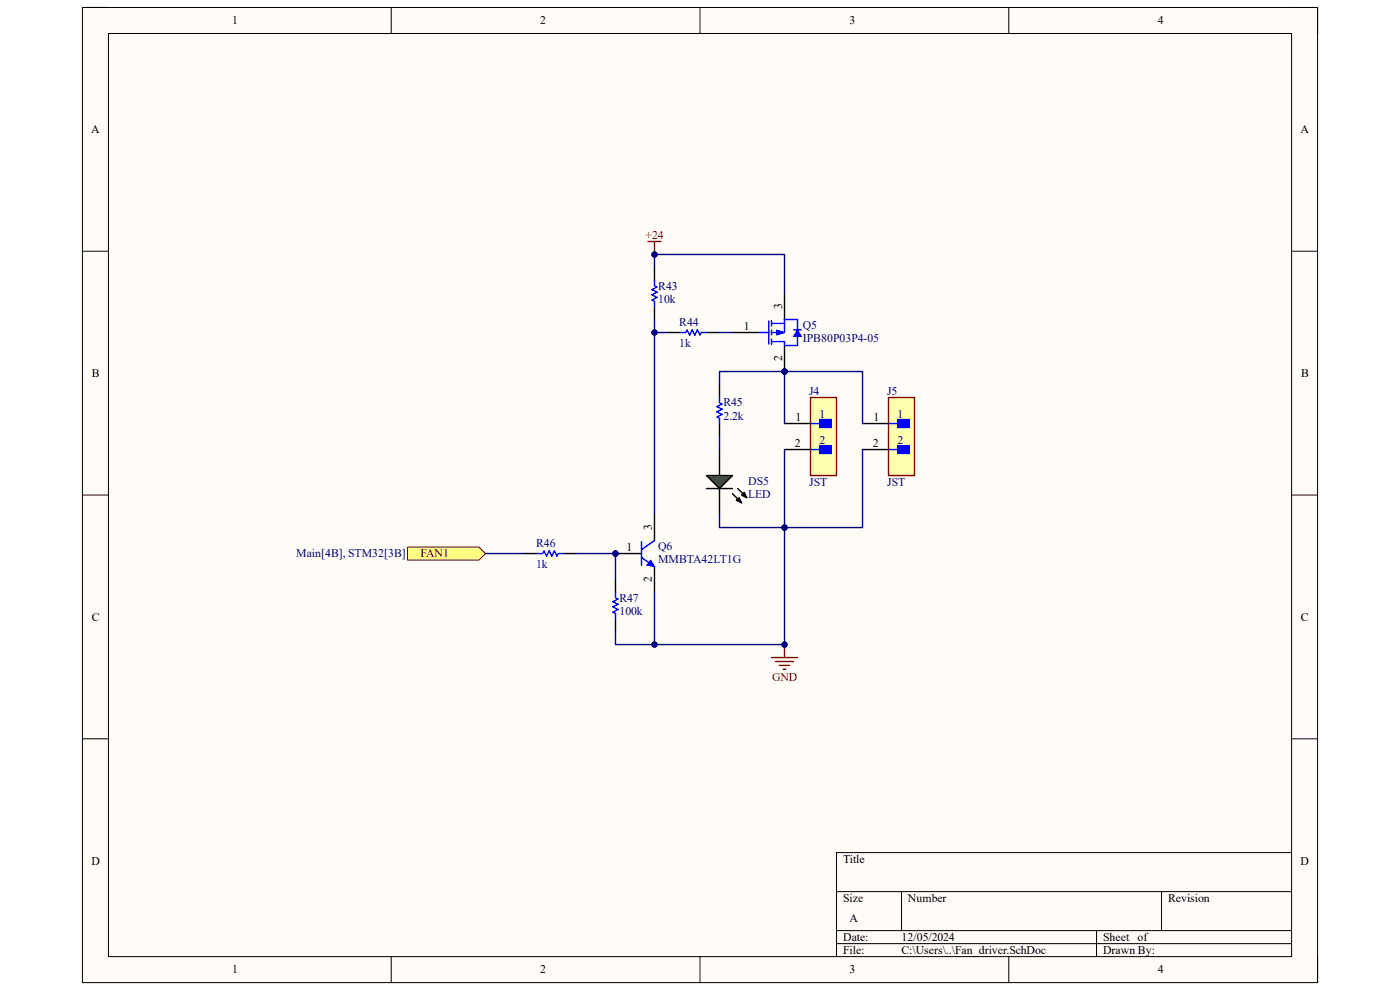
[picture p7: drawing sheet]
<svg xmlns="http://www.w3.org/2000/svg" width="297mm" height="210mm" viewBox="0 0 297 210" stroke-linecap="round" stroke-linejoin="round" font-family="sans-serif">
<path d="M17.5 1.6h262v206.8h-262z" fill-rule="evenodd" fill="#fffcf8"/>
<path d="M17.5 1.6h262v206.8h-262z" fill="none" stroke="#000" stroke-width=".21"/>
<path d="M23 7.1h251v195.8h-251z" fill-rule="evenodd" fill="#fffcf8"/>
<g fill="none" stroke="#000" stroke-width=".21">
<path d="M17.5 1.6h5.5M23 7.1h251v195.8h-251zM83 1.6v5.5M148.5 1.6v5.5M214 1.6v5.5M274 1.6h5.5v5.5M17.5 53.3h5.5M274 53.3h5.5M17.5 105h5.5M274 105h5.5M17.5 156.7h5.5M274 156.7h5.5"/>
<path d="M177.5 189.1h96.5M177.5 197.4h96.5M191.3 189.1v8.3M232.6 197.4v5.5M246.4 189.1v8.3M274 180.9h-96.5v22M83 202.9v5.5M148.5 202.9v5.5M177.5 200.2h96.5M214 202.9v5.5M279.5 202.9v5.5"/>
</g>
<circle cx="130.6" cy="117.4" r=".55" fill="#000080"/>
<circle cx="130.6" cy="117.4" r=".55" fill="none" stroke="#000080" stroke-width=".21"/>
<path d="M130.6 117.4h5.5" fill="none" stroke="#000" stroke-width=".3"/>
<circle cx="130.6" cy="117.4" r=".55" fill="#000080"/>
<circle cx="130.6" cy="117.4" r=".55" fill="none" stroke="#000080" stroke-width=".21"/>
<path d="M138.8 109.2v5.5M138.8 120.2v5.5" fill="none" stroke="#000" stroke-width=".3"/>
<path d="M136.1 118.3l2.7 1.9M136.1 114.9v5M138.8 114.7l-2.7 1.9" fill="none" stroke="#00f" stroke-width=".3"/>
<path d="M138 118.8l.8 1.4-1.6-.3z" fill="#00f"/>
<path d="M138 118.8l.8 1.4-1.6-.3z" fill="none" stroke="#00f" stroke-width=".21"/>
<path d="M111.3 117.4h2.7M119.5 117.4h2.8" fill="none" stroke="#000" stroke-width=".3"/>
<path d="M114 117.4h1.1l.3-.5 .6 1.1 .5-1.1 .6 1.1 .5-1.1 .6 1.1 .2-.6h1.1" fill="none" stroke="#00f" stroke-width=".3"/>
<path d="M86.4 116.1h15.2l1.4 1.3-1.4 1.4h-15.2z" fill-rule="evenodd" fill="#ffff80"/>
<path d="M86.4 116.1h15.2l1.4 1.3-1.4 1.4h-15.2z" fill="none" stroke="#800000" stroke-width=".21"/>
<circle cx="166.4" cy="78.8" r=".55" fill="#000080"/>
<circle cx="166.4" cy="78.8" r=".55" fill="none" stroke="#000080" stroke-width=".21"/>
<path d="M155.4 70.5h5.5M166.4 62.3v5.5M166.4 73.3v5.5" fill="none" stroke="#000" stroke-width=".3"/>
<circle cx="166.4" cy="78.8" r=".55" fill="#000080"/>
<circle cx="166.4" cy="78.8" r=".55" fill="none" stroke="#000080" stroke-width=".21"/>
<path d="M160.9 70.5h2.2M163.1 68.1v4.9M163.7 68.6h2.7M163.7 72.5h2.7M163.7 68.1v1.1M163.7 70v1.1M163.7 71.9v1.1M166.4 67.8v2.7h-2.7" fill="none" stroke="#00f" stroke-width=".3"/>
<path d="M164.8 70l1.6 .5-1.6 .6z" fill="#00f"/>
<path d="M164.8 70l1.6 .5-1.6 .6z" fill="none" stroke="#00f" stroke-width=".21"/>
<path d="M166.4 68.6v-.8h2.8v2.2M169.2 71.4v1.9h-2.8" fill="none" stroke="#00f" stroke-width=".3"/>
<path d="M169.2 70l.8 1.4h-1.6z" fill="#00f"/>
<path d="M169.2 70l.8 1.4h-1.6z" fill="none" stroke="#00f" stroke-width=".21"/>
<path d="M138.8 59.5v1.1l.6 .3-1.1 .5 1.1 .6-1.1 .5 1.1 .6-1.1 .5 .5 .3v1.1M144.4 70.5h1.1l.2-.5 .6 1.1 .5-1.1 .6 1.1 .6-1.1 .5 1.1 .3-.6h1.1M166.4 72.5v.8M168.4 70h1.6M130.6 125.7v1.1l.5 .3-1.1 .5 1.1 .6-1.1 .5 1.1 .6-1.1 .5 .6 .3v1.1" fill="none" stroke="#00f" stroke-width=".3"/>
<path d="M138.8 56.7v2.8M138.8 65v2.8M141.6 70.5h2.8M149.9 70.5h2.7M130.6 122.9v2.8M130.6 131.2v2.8" fill="none" stroke="#000" stroke-width=".3"/>
<path d="M171.9 84.3h5.6v16.6h-5.6z" fill-rule="evenodd" fill="#ffffb0"/>
<path d="M171.9 84.3h5.6v16.6h-5.6z" fill="none" stroke="#800000" stroke-width=".3"/>
<path d="M173.9 89h2.5v1.7h-2.5z" fill-rule="evenodd" fill="#00f"/>
<path d="M171.9 89.9h2M173.9 89h2.5v1.7h-2.5z" fill="none" stroke="#00f" stroke-width=".3"/>
<path d="M173.9 94.5h2.5v1.7h-2.5z" fill-rule="evenodd" fill="#00f"/>
<path d="M171.9 95.4h2M173.9 94.5h2.5v1.7h-2.5z" fill="none" stroke="#00f" stroke-width=".3"/>
<path d="M166.4 89.8h5.5M166.4 95.4h5.5" fill="none" stroke="#000" stroke-width=".3"/>
<path d="M188.5 84.3h5.5v16.6h-5.5z" fill-rule="evenodd" fill="#ffffb0"/>
<path d="M188.5 84.3h5.5v16.6h-5.5z" fill="none" stroke="#800000" stroke-width=".3"/>
<path d="M190.4 89h2.5v1.7h-2.5z" fill-rule="evenodd" fill="#00f"/>
<path d="M188.5 89.9h1.9M190.4 89h2.5v1.7h-2.5z" fill="none" stroke="#00f" stroke-width=".3"/>
<path d="M190.4 94.5h2.5v1.7h-2.5z" fill-rule="evenodd" fill="#00f"/>
<path d="M188.5 95.4h1.9M190.4 94.5h2.5v1.7h-2.5z" fill="none" stroke="#00f" stroke-width=".3"/>
<path d="M152.6 95.4v5.5M183 89.9h5.5M183 95.4h5.5M152.6 103.6v5.6" fill="none" stroke="#000" stroke-width=".3"/>
<path d="M149.9 100.9h5.5l-2.8 2.7z" fill="#00bf00"/>
<path d="M152.6 81.6v2.7M152.6 89.8v2.8M149.9 100.9h5.5l-2.8 2.7zM149.9 103.6h5.5M155.4 104.7l1.9 2M156.2 106.1l.6-.5 .5 1.1zM156.5 103.6l1.9 2M157.9 104.5l.5 1.1-1.1-.6z" fill="none" stroke="#000" stroke-width=".3"/>
<path d="M156.2 106.1l.6-.5 .5 1.1zM157.9 104.5l.5 1.1-1.1-.6z" fill="#000"/>
<path d="M152.6 84.3v1.1l.6 .3-1.1 .6 1.1 .5-1.1 .6 1.1 .5-1.1 .6 .5 .2v1.1" fill="none" stroke="#00f" stroke-width=".3"/>
<path d="M138.8 125.7v11" fill="none" stroke="#000080" stroke-width=".3"/>
<circle cx="138.9" cy="136.7" r=".55" fill="#000080"/>
<circle cx="138.9" cy="136.7" r=".55" fill="none" stroke="#000080" stroke-width=".21"/>
<path d="M122.3 117.4h8.3" fill="none" stroke="#000080" stroke-width=".3"/>
<circle cx="130.6" cy="117.4" r=".55" fill="#000080"/>
<circle cx="130.6" cy="117.4" r=".55" fill="none" stroke="#000080" stroke-width=".21"/>
<path d="M103 117.4h8.3M130.6 117.4v5.5" fill="none" stroke="#000080" stroke-width=".3"/>
<circle cx="130.6" cy="117.4" r=".55" fill="#000080"/>
<circle cx="130.6" cy="117.4" r=".55" fill="none" stroke="#000080" stroke-width=".21"/>
<path d="M138.8 67.8v2.7h2.8M152.6 70.5h2.8" fill="none" stroke="#000080" stroke-width=".3"/>
<circle cx="138.9" cy="70.5" r=".55" fill="#000080"/>
<circle cx="138.9" cy="70.5" r=".55" fill="none" stroke="#000080" stroke-width=".21"/>
<path d="M138.8 70.5v38.7" fill="none" stroke="#000080" stroke-width=".3"/>
<circle cx="138.9" cy="70.5" r=".55" fill="#000080"/>
<circle cx="138.9" cy="70.5" r=".55" fill="none" stroke="#000080" stroke-width=".21"/>
<path d="M166.4 78.8v11" fill="none" stroke="#000080" stroke-width=".3"/>
<circle cx="166.4" cy="78.8" r=".55" fill="#000080"/>
<circle cx="166.4" cy="78.8" r=".55" fill="none" stroke="#000080" stroke-width=".21"/>
<path d="M166.4 78.8h16.6v11.1" fill="none" stroke="#000080" stroke-width=".3"/>
<circle cx="166.4" cy="78.8" r=".55" fill="#000080"/>
<circle cx="166.4" cy="78.8" r=".55" fill="none" stroke="#000080" stroke-width=".21"/>
<path d="M166.4 95.4v16.5h16.6v-16.5" fill="none" stroke="#000080" stroke-width=".3"/>
<circle cx="166.4" cy="111.9" r=".55" fill="#000080"/>
<circle cx="166.4" cy="111.9" r=".55" fill="none" stroke="#000080" stroke-width=".21"/>
<path d="M166.4 78.8h-13.8v2.8" fill="none" stroke="#000080" stroke-width=".3"/>
<circle cx="166.4" cy="78.8" r=".55" fill="#000080"/>
<circle cx="166.4" cy="78.8" r=".55" fill="none" stroke="#000080" stroke-width=".21"/>
<path d="M152.6 109.2v2.7h13.8" fill="none" stroke="#000080" stroke-width=".3"/>
<circle cx="166.4" cy="111.9" r=".55" fill="#000080"/>
<circle cx="166.4" cy="111.9" r=".55" fill="none" stroke="#000080" stroke-width=".21"/>
<path d="M152.6 92.6v2.8" fill="none" stroke="#000080" stroke-width=".3"/>
<path d="M163.7 139.5h5.5M166.4 136.7v2.8M164.5 140.3h3.9M165.3 141.1h2.2M166.2 142h.5" fill="none" stroke="#800000" stroke-width=".3"/>
<circle cx="166.4" cy="136.7" r=".55" fill="#000080"/>
<circle cx="166.4" cy="136.7" r=".55" fill="none" stroke="#000080" stroke-width=".21"/>
<path d="M138.8 56.7v-2.7h27.6v8.3" fill="none" stroke="#000080" stroke-width=".3"/>
<circle cx="138.9" cy="54" r=".55" fill="#000080"/>
<circle cx="138.9" cy="54" r=".55" fill="none" stroke="#000080" stroke-width=".21"/>
<path d="M137.5 51.2h2.7M138.8 51.2v2.8" fill="none" stroke="#800000" stroke-width=".3"/>
<circle cx="138.9" cy="54" r=".55" fill="#000080"/>
<circle cx="138.9" cy="54" r=".55" fill="none" stroke="#000080" stroke-width=".21"/>
<path d="M166.4 111.9v24.8h-35.8v-2.7" fill="none" stroke="#000080" stroke-width=".3"/>
<circle cx="166.4" cy="111.9" r=".55" fill="#000080"/>
<circle cx="166.4" cy="111.9" r=".55" fill="none" stroke="#000080" stroke-width=".21"/>
<circle cx="166.4" cy="136.7" r=".55" fill="#000080"/>
<circle cx="166.4" cy="136.7" r=".55" fill="none" stroke="#000080" stroke-width=".21"/>
<circle cx="138.9" cy="136.7" r=".55" fill="#000080"/>
<circle cx="138.9" cy="136.7" r=".55" fill="none" stroke="#000080" stroke-width=".21"/>
<g font-size="2.5">
<text x="49.3" y="5.2">1</text>
<text x="114.6" y="5.2">2</text>
<text x="180.2" y="5.2">3</text>
<text x="245.6" y="5.2">4</text>
<text x="19.3" y="28.3">A</text>
<text x="275.9" y="28.3">A</text>
<text x="165.9" y="65.6" transform="rotate(-90 165.9 65.6)">3</text>
<text x="157.8" y="70">1</text>
<text x="165.9" y="76.6" transform="rotate(-90 165.9 76.6)">2</text>
<text x="19.5" y="80">B</text>
<text x="276" y="80">B</text>
<text x="168.8" y="89.3">1</text>
<text x="185.3" y="89.3">1</text>
<text x="168.6" y="94.8">2</text>
<text x="185.2" y="94.8">2</text>
<text x="138.3" y="112.5" transform="rotate(-90 138.3 112.5)">3</text>
<text x="132.9" y="116.9">1</text>
<text x="138.3" y="123.5" transform="rotate(-90 138.3 123.5)">2</text>
<text x="19.5" y="131.7">C</text>
<text x="276" y="131.7">C</text>
<text x="19.4" y="183.4">D</text>
<text x="178.9" y="183">Title</text>
<text x="275.9" y="183.4">D</text>
<text x="178.9" y="191.3">Size</text>
<text x="192.6" y="191.3">Number</text>
<text x="247.8" y="191.3">Revision</text>
<text x="180.2" y="195.5">A</text>
<text x="178.9" y="199.6">Date:</text>
<text x="178.9" y="202.4">File:</text>
<text x="191.3" y="199.6">12/05/2024</text>
<text x="191.3" y="202.4">C:\Users\..\Fan_driver.SchDoc</text>
<text x="234" y="202.4">Drawn By:</text>
<text x="234" y="199.6">Sheet</text>
<text x="241.4" y="199.6">of</text>
<text x="49.3" y="206.5">1</text>
<text x="114.6" y="206.5">2</text>
<text x="180.2" y="206.5">3</text>
<text x="245.6" y="206.5">4</text>
</g>
<g font-size="2.5" fill="#800000">
<text x="136.9" y="50.7">+24</text>
<text x="89.2" y="118.2">FAN1</text>
<text x="163.8" y="144.4">GND</text>
</g>
<g font-size="2.5" fill="#000080">
<text x="139.7" y="61.4">R43</text>
<text x="139.7" y="64.2">10k</text>
<text x="144.1" y="69.2">R44</text>
<text x="170.3" y="69.7">Q5</text>
<text x="144.1" y="73.6">1k</text>
<text x="170.3" y="72.5">IPB80P03P4-05</text>
<text x="171.7" y="83.8">J4</text>
<text x="188.2" y="83.8">J5</text>
<text x="153.5" y="86.2">R45</text>
<text x="153.5" y="89">2.2k</text>
<text x="173.9" y="88.7">1</text>
<text x="190.4" y="88.7">1</text>
<text x="173.9" y="94.2">2</text>
<text x="190.4" y="94.2">2</text>
<text x="158.7" y="102.8">DS5</text>
<text x="158.7" y="105.6">LED</text>
<text x="171.7" y="103.1">JST</text>
<text x="188.2" y="103.1">JST</text>
<text x="62.9" y="118.2">Main[4B], STM32[3B]</text>
<text x="113.7" y="116">R46</text>
<text x="139.7" y="116.6">Q6</text>
<text x="139.7" y="119.3">MMBTA42LT1G</text>
<text x="113.7" y="120.4">1k</text>
<text x="131.4" y="127.6">R47</text>
<text x="131.4" y="130.4">100k</text>
</g>
</svg>
